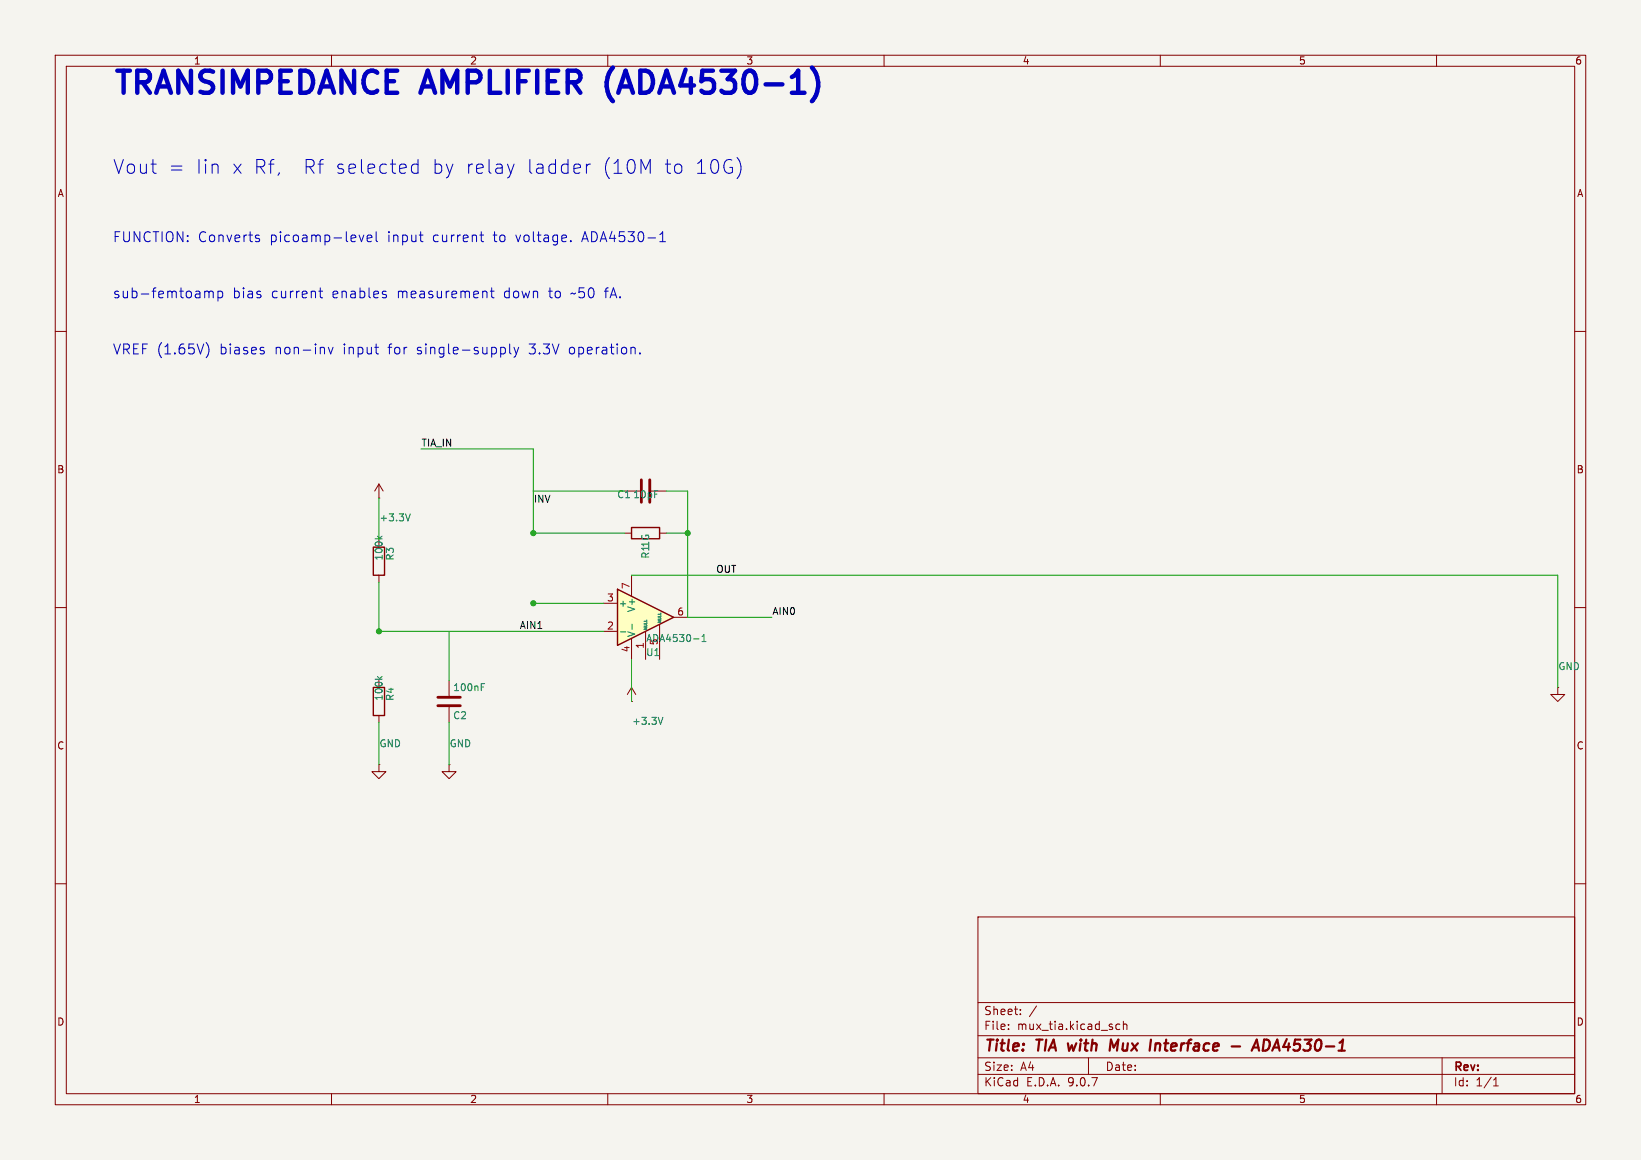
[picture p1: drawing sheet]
(kicad_sch
 (version 20250114)
 (generator "eeschema")
 (generator_version "9.0")
 (paper "A4")
 (title_block
  (title "TIA with Mux Interface - ADA4530-1"))
 (lib_symbols
  (symbol "LM741:LM741"
   (pin_names
    (offset 0.127)) (exclude_from_sim no) (in_bom yes) (on_board yes)
   (property "Reference" "U" (at 0 6.35 0) (show_name no) (do_not_autoplace no) (effects (font (size 1.27 1.27)) (justify left)))
   (property "Value" "LM741" (at 0 3.81 0) (show_name no) (do_not_autoplace no) (effects (font (size 1.27 1.27)) (justify left)))
   (property "Footprint" "" (at 1.27 1.27 0) (show_name no) (do_not_autoplace no) (hide yes) (effects (font (size 1.27 1.27))))
   (property "Datasheet" "http://www.ti.com/lit/ds/symlink/lm741.pdf" (at 3.81 3.81 0) (show_name no) (do_not_autoplace no) (hide yes) (effects (font (size 1.27 1.27))))
   (property "Description" "Operational Amplifier, DIP-8/TO-99-8" (at 0 0 0) (show_name no) (do_not_autoplace no) (hide yes) (effects (font (size 1.27 1.27))))
   (symbol "LM741_0_1"
    (polyline (pts (xy -5.08 5.08) (xy 5.08 0) (xy -5.08 -5.08) (xy -5.08 5.08)) (stroke (width 0.254) (type default)) (fill (type background))))
   (symbol "LM741_1_1"
    (pin input line (at 0 -7.62 90) (length 5.08) (name "NULL" (effects (font (size 0.508 0.508)))) (number "1" (effects (font (size 1.27 1.27)))))
    (pin input line (at -7.62 -2.54 0) (length 2.54) (name "-" (effects (font (size 1.27 1.27)))) (number "2" (effects (font (size 1.27 1.27)))))
    (pin input line (at -7.62 2.54 0) (length 2.54) (name "+" (effects (font (size 1.27 1.27)))) (number "3" (effects (font (size 1.27 1.27)))))
    (pin power_in line (at -2.54 -7.62 90) (length 3.81) (name "V-" (effects (font (size 1.27 1.27)))) (number "4" (effects (font (size 1.27 1.27)))))
    (pin input line (at 2.54 -7.62 90) (length 6.35) (name "NULL" (effects (font (size 0.508 0.508)))) (number "5" (effects (font (size 1.27 1.27)))))
    (pin output line (at 7.62 0 180) (length 2.54) (name "" (effects (font (size 1.27 1.27)))) (number "6" (effects (font (size 1.27 1.27)))))
    (pin power_in line (at -2.54 7.62 270) (length 3.81) (name "V+" (effects (font (size 1.27 1.27)))) (number "7" (effects (font (size 1.27 1.27)))))
    (pin no_connect line (at 0 2.54 270) (length 2.54) (hide yes) (name "NC" (effects (font (size 1.27 1.27)))) (number "8" (effects (font (size 1.27 1.27))))))
   (embedded_fonts no))
  (symbol "R:R"
   (pin_numbers (hide yes))
   (pin_names
    (offset 0)) (exclude_from_sim no) (in_bom yes) (on_board yes)
   (property "Reference" "R" (at 2.032 0 90) (show_name no) (do_not_autoplace no) (effects (font (size 1.27 1.27))))
   (property "Value" "R" (at 0 0 90) (show_name no) (do_not_autoplace no) (effects (font (size 1.27 1.27))))
   (property "Footprint" "" (at -1.778 0 90) (show_name no) (do_not_autoplace no) (hide yes) (effects (font (size 1.27 1.27))))
   (property "Datasheet" "" (at 0 0 0) (show_name no) (do_not_autoplace no) (hide yes) (effects (font (size 1.27 1.27))))
   (property "Description" "Resistor" (at 0 0 0) (show_name no) (do_not_autoplace no) (hide yes) (effects (font (size 1.27 1.27))))
   (symbol "R_0_1"
    (rectangle (start -1.016 -2.54) (end 1.016 2.54) (stroke (width 0.254) (type default)) (fill (type none))))
   (symbol "R_1_1"
    (pin passive line (at 0 3.81 270) (length 1.27) (name "" (effects (font (size 1.27 1.27)))) (number "1" (effects (font (size 1.27 1.27)))))
    (pin passive line (at 0 -3.81 90) (length 1.27) (name "" (effects (font (size 1.27 1.27)))) (number "2" (effects (font (size 1.27 1.27))))))
   (embedded_fonts no))
  (symbol "C:C"
   (pin_numbers (hide yes))
   (pin_names
    (offset 0.254)) (exclude_from_sim no) (in_bom yes) (on_board yes)
   (property "Reference" "C" (at 0.635 2.54 0) (show_name no) (do_not_autoplace no) (effects (font (size 1.27 1.27)) (justify left)))
   (property "Value" "C" (at 0.635 -2.54 0) (show_name no) (do_not_autoplace no) (effects (font (size 1.27 1.27)) (justify left)))
   (property "Footprint" "" (at 0.9652 -3.81 0) (show_name no) (do_not_autoplace no) (hide yes) (effects (font (size 1.27 1.27))))
   (property "Datasheet" "" (at 0 0 0) (show_name no) (do_not_autoplace no) (hide yes) (effects (font (size 1.27 1.27))))
   (property "Description" "Unpolarized capacitor" (at 0 0 0) (show_name no) (do_not_autoplace no) (hide yes) (effects (font (size 1.27 1.27))))
   (symbol "C_0_1"
    (polyline (pts (xy -2.032 0.762) (xy 2.032 0.762)) (stroke (width 0.508) (type default)) (fill (type none)))
    (polyline (pts (xy -2.032 -0.762) (xy 2.032 -0.762)) (stroke (width 0.508) (type default)) (fill (type none))))
   (symbol "C_1_1"
    (pin passive line (at 0 3.81 270) (length 2.794) (name "" (effects (font (size 1.27 1.27)))) (number "1" (effects (font (size 1.27 1.27)))))
    (pin passive line (at 0 -3.81 90) (length 2.794) (name "" (effects (font (size 1.27 1.27)))) (number "2" (effects (font (size 1.27 1.27))))))
   (embedded_fonts no))
  (symbol "VCC:VCC"
   (power)
   (pin_numbers (hide yes))
   (pin_names
    (offset 0) (hide yes)) (exclude_from_sim no) (in_bom yes) (on_board yes)
   (property "Reference" "#PWR" (at 0 -3.81 0) (show_name no) (do_not_autoplace no) (hide yes) (effects (font (size 1.27 1.27))))
   (property "Value" "VCC" (at 0 3.556 0) (show_name no) (do_not_autoplace no) (effects (font (size 1.27 1.27))))
   (property "Footprint" "" (at 0 0 0) (show_name no) (do_not_autoplace no) (hide yes) (effects (font (size 1.27 1.27))))
   (property "Datasheet" "" (at 0 0 0) (show_name no) (do_not_autoplace no) (hide yes) (effects (font (size 1.27 1.27))))
   (property "Description" "Power symbol creates a global label with name \"VCC\"" (at 0 0 0) (show_name no) (do_not_autoplace no) (hide yes) (effects (font (size 1.27 1.27))))
   (symbol "VCC_0_1"
    (polyline (pts (xy -0.762 1.27) (xy 0 2.54)) (stroke (width 0) (type default)) (fill (type none)))
    (polyline (pts (xy 0 2.54) (xy 0.762 1.27)) (stroke (width 0) (type default)) (fill (type none)))
    (polyline (pts (xy 0 0) (xy 0 2.54)) (stroke (width 0) (type default)) (fill (type none))))
   (symbol "VCC_1_1"
    (pin power_in line (at 0 0 90) (length 0) (name "" (effects (font (size 1.27 1.27)))) (number "1" (effects (font (size 1.27 1.27))))))
   (embedded_fonts no))
  (symbol "GND:GND"
   (power)
   (pin_numbers (hide yes))
   (pin_names
    (offset 0) (hide yes)) (exclude_from_sim no) (in_bom yes) (on_board yes)
   (property "Reference" "#PWR" (at 0 -6.35 0) (show_name no) (do_not_autoplace no) (hide yes) (effects (font (size 1.27 1.27))))
   (property "Value" "GND" (at 0 -3.81 0) (show_name no) (do_not_autoplace no) (effects (font (size 1.27 1.27))))
   (property "Footprint" "" (at 0 0 0) (show_name no) (do_not_autoplace no) (hide yes) (effects (font (size 1.27 1.27))))
   (property "Datasheet" "" (at 0 0 0) (show_name no) (do_not_autoplace no) (hide yes) (effects (font (size 1.27 1.27))))
   (property "Description" "Power symbol creates a global label with name \"GND\" , ground" (at 0 0 0) (show_name no) (do_not_autoplace no) (hide yes) (effects (font (size 1.27 1.27))))
   (symbol "GND_0_1"
    (polyline (pts (xy 0 0) (xy 0 -1.27) (xy 1.27 -1.27) (xy 0 -2.54) (xy -1.27 -1.27) (xy 0 -1.27)) (stroke (width 0) (type default)) (fill (type none))))
   (symbol "GND_1_1"
    (pin power_in line (at 0 0 270) (length 0) (name "" (effects (font (size 1.27 1.27)))) (number "1" (effects (font (size 1.27 1.27))))))
   (embedded_fonts no)))
 (symbol
  (lib_id "LM741:LM741")
  (at 116.84 111.76 0)
  (unit 1)
  (exclude_from_sim no)
  (in_bom yes)
  (on_board yes)
  (dnp no)
  (fields_autoplaced no)
  (property "Reference" "U1" (at 116.84 118.11 0.0000) (effects (font (size 1.27 1.27)) (justify left)))
  (property "Value" "ADA4530-1" (at 116.84 115.57 0.0000) (effects (font (size 1.27 1.27)) (justify left)))
  (pin "1")
  (pin "2")
  (pin "3")
  (pin "4")
  (pin "5")
  (pin "6")
  (pin "7")
  (pin "8"))
 (symbol
  (lib_id "R:R")
  (at 116.84 96.52 90)
  (unit 1)
  (exclude_from_sim no)
  (in_bom yes)
  (on_board yes)
  (dnp no)
  (fields_autoplaced no)
  (property "Reference" "R1" (at 116.84 98.552 180) (effects (font (size 1.27 1.27)) (justify left)))
  (property "Value" "1G" (at 116.84 96.52 180) (effects (font (size 1.27 1.27)) (justify left)))
  (pin "1")
  (pin "2"))
 (symbol
  (lib_id "C:C")
  (at 116.84 88.9 90)
  (unit 1)
  (exclude_from_sim no)
  (in_bom yes)
  (on_board yes)
  (dnp no)
  (fields_autoplaced no)
  (property "Reference" "C1" (at 114.3 89.535 90) (effects (font (size 1.27 1.27)) (justify left)))
  (property "Value" "10pF" (at 119.38 89.535 90) (effects (font (size 1.27 1.27)) (justify left)))
  (pin "1")
  (pin "2"))
 (symbol
  (lib_id "R:R")
  (at 68.58 101.6 0)
  (unit 1)
  (exclude_from_sim no)
  (in_bom yes)
  (on_board yes)
  (dnp no)
  (fields_autoplaced no)
  (property "Reference" "R3" (at 70.612 101.6 90) (effects (font (size 1.27 1.27)) (justify left)))
  (property "Value" "100k" (at 68.58 101.6 90) (effects (font (size 1.27 1.27)) (justify left)))
  (pin "1")
  (pin "2"))
 (symbol
  (lib_id "R:R")
  (at 68.58 127 0)
  (unit 1)
  (exclude_from_sim no)
  (in_bom yes)
  (on_board yes)
  (dnp no)
  (fields_autoplaced no)
  (property "Reference" "R4" (at 70.612 127 90) (effects (font (size 1.27 1.27)) (justify left)))
  (property "Value" "100k" (at 68.58 127 90) (effects (font (size 1.27 1.27)) (justify left)))
  (pin "1")
  (pin "2"))
 (symbol
  (lib_id "C:C")
  (at 81.28 127 0)
  (unit 1)
  (exclude_from_sim no)
  (in_bom yes)
  (on_board yes)
  (dnp no)
  (fields_autoplaced no)
  (property "Reference" "C2" (at 81.915 129.54 0.0000) (effects (font (size 1.27 1.27)) (justify left)))
  (property "Value" "100nF" (at 81.915 124.46 0.0000) (effects (font (size 1.27 1.27)) (justify left)))
  (pin "1")
  (pin "2"))
 (symbol
  (lib_id "VCC:VCC")
  (at 114.3 127 0)
  (unit 1)
  (exclude_from_sim no)
  (in_bom yes)
  (on_board yes)
  (dnp no)
  (fields_autoplaced no)
  (property "Reference" "#PWR01" (at 114.3 123.19 0.0000) (hide yes) (effects (font (size 1.27 1.27)) (justify left)))
  (property "Value" "+3.3V" (at 114.3 130.556 0.0000) (effects (font (size 1.27 1.27)) (justify left)))
  (pin "1"))
 (symbol
  (lib_id "GND:GND")
  (at 281.94 124.46 0)
  (unit 1)
  (exclude_from_sim no)
  (in_bom yes)
  (on_board yes)
  (dnp no)
  (fields_autoplaced no)
  (property "Reference" "#PWR02" (at 281.94 118.11 0.0000) (hide yes) (effects (font (size 1.27 1.27)) (justify left)))
  (property "Value" "GND" (at 281.94 120.65 0.0000) (effects (font (size 1.27 1.27)) (justify left)))
  (pin "1"))
 (symbol
  (lib_id "VCC:VCC")
  (at 68.58 90.17 0)
  (unit 1)
  (exclude_from_sim no)
  (in_bom yes)
  (on_board yes)
  (dnp no)
  (fields_autoplaced no)
  (property "Reference" "#PWR03" (at 68.58 86.36 0.0000) (hide yes) (effects (font (size 1.27 1.27)) (justify left)))
  (property "Value" "+3.3V" (at 68.58 93.726 0.0000) (effects (font (size 1.27 1.27)) (justify left)))
  (pin "1"))
 (symbol
  (lib_id "GND:GND")
  (at 68.58 138.43 0)
  (unit 1)
  (exclude_from_sim no)
  (in_bom yes)
  (on_board yes)
  (dnp no)
  (fields_autoplaced no)
  (property "Reference" "#PWR04" (at 68.58 132.08 0.0000) (hide yes) (effects (font (size 1.27 1.27)) (justify left)))
  (property "Value" "GND" (at 68.58 134.62 0.0000) (effects (font (size 1.27 1.27)) (justify left)))
  (pin "1"))
 (symbol
  (lib_id "GND:GND")
  (at 81.28 138.43 0)
  (unit 1)
  (exclude_from_sim no)
  (in_bom yes)
  (on_board yes)
  (dnp no)
  (fields_autoplaced no)
  (property "Reference" "#PWR05" (at 81.28 132.08 0.0000) (hide yes) (effects (font (size 1.27 1.27)) (justify left)))
  (property "Value" "GND" (at 81.28 134.62 0.0000) (effects (font (size 1.27 1.27)) (justify left)))
  (pin "1"))
 (wire
  (pts (xy 96.52 109.22) (xy 109.22 109.22))
  (stroke (width 0) (type default)))
 (wire
  (pts (xy 76.2 81.28) (xy 96.52 81.28))
  (stroke (width 0) (type default)))
 (wire
  (pts (xy 96.52 81.28) (xy 96.52 109.22))
  (stroke (width 0) (type default)))
 
 (wire
  (pts (xy 96.52 96.52) (xy 113.03 96.52))
  (stroke (width 0) (type default)))
 (wire
  (pts (xy 120.65 96.52) (xy 124.46 96.52))
  (stroke (width 0) (type default)))
 (wire
  (pts (xy 124.46 96.52) (xy 124.46 111.76))
  (stroke (width 0) (type default)))
 
 (wire
  (pts (xy 96.52 88.9) (xy 113.03 88.9))
  (stroke (width 0) (type default)))
 (wire
  (pts (xy 120.65 88.9) (xy 124.46 88.9))
  (stroke (width 0) (type default)))
 (wire
  (pts (xy 124.46 88.9) (xy 124.46 96.52))
  (stroke (width 0) (type default)))

 (wire
  (pts (xy 68.58 105.41) (xy 68.58 123.19))
  (stroke (width 0) (type default)))

 (wire
  (pts (xy 81.28 114.3) (xy 81.28 123.19))
  (stroke (width 0) (type default)))
 (wire
  (pts (xy 68.58 114.3) (xy 109.22 114.3))
  (stroke (width 0) (type default)))
 (wire
  (pts (xy 124.46 111.76) (xy 139.7 111.76))
  (stroke (width 0) (type default)))
 (wire
  (pts (xy 114.3 119.38) (xy 114.3 127))
  (stroke (width 0) (type default)))
 (wire
  (pts (xy 114.3 104.14) (xy 281.94 104.14))
  (stroke (width 0) (type default)))
 (wire
  (pts (xy 281.94 104.14) (xy 281.94 124.46))
  (stroke (width 0) (type default)))
 (wire
  (pts (xy 68.58 90.17) (xy 68.58 97.79))
  (stroke (width 0) (type default)))
 (wire
  (pts (xy 68.58 130.81) (xy 68.58 138.43))
  (stroke (width 0) (type default)))
 (wire
  (pts (xy 81.28 130.81) (xy 81.28 138.43))
  (stroke (width 0) (type default)))
 (junction
  (at 96.52 109.22)
  (diameter 0)
  (color 0 0 0 0))
 (junction
  (at 96.52 96.52)
  (diameter 0)
  (color 0 0 0 0))
 (junction
  (at 124.46 96.52)
  (diameter 0)
  (color 0 0 0 0))
 (junction
  (at 68.58 114.3)
  (diameter 0)
  (color 0 0 0 0))
 (label "TIA_IN"
  (at 76.2 81.28 0)
  (effects (font (size 1.27 1.27)) (justify left bottom)))
 (label "INV"
  (at 96.52 91.44 0)
  (effects (font (size 1.27 1.27)) (justify left bottom)))
 (label "OUT"
  (at 129.54 104.14 0)
  (effects (font (size 1.27 1.27)) (justify left bottom)))
 (label "AIN0"
  (at 139.7 111.76 0)
  (effects (font (size 1.27 1.27)) (justify left bottom)))
 (label "AIN1"
  (at 93.98 114.3 0)
  (effects (font (size 1.27 1.27)) (justify left bottom)))
 (text "TRANSIMPEDANCE AMPLIFIER (ADA4530-1)"
  (exclude_from_sim no)
  (at 20.32 15.24 0.0000)
  (effects (font (size 4 4)
    (bold yes)) (justify left)))
 (text "Vout = Iin x Rf,  Rf selected by relay ladder (10M to 10G)"
  (exclude_from_sim no)
  (at 20.32 30.48 0.0000)
  (effects (font (size 2.5 2.5)) (justify left)))
 (text "FUNCTION: Converts picoamp-level input current to voltage. ADA4530-1"
  (exclude_from_sim no)
  (at 20.32 43.18 0.0000)
  (effects (font (size 1.8 1.8)) (justify left)))
 (text "sub-femtoamp bias current enables measurement down to ~50 fA."
  (exclude_from_sim no)
  (at 20.32 53.34 0.0000)
  (effects (font (size 1.8 1.8)) (justify left)))
 (text "VREF (1.65V) biases non-inv input for single-supply 3.3V operation."
  (exclude_from_sim no)
  (at 20.32 63.5 0.0000)
  (effects (font (size 1.8 1.8)) (justify left)))
 (sheet_instances
  (path ""
   (page "1")))
 (embedded_fonts no))
